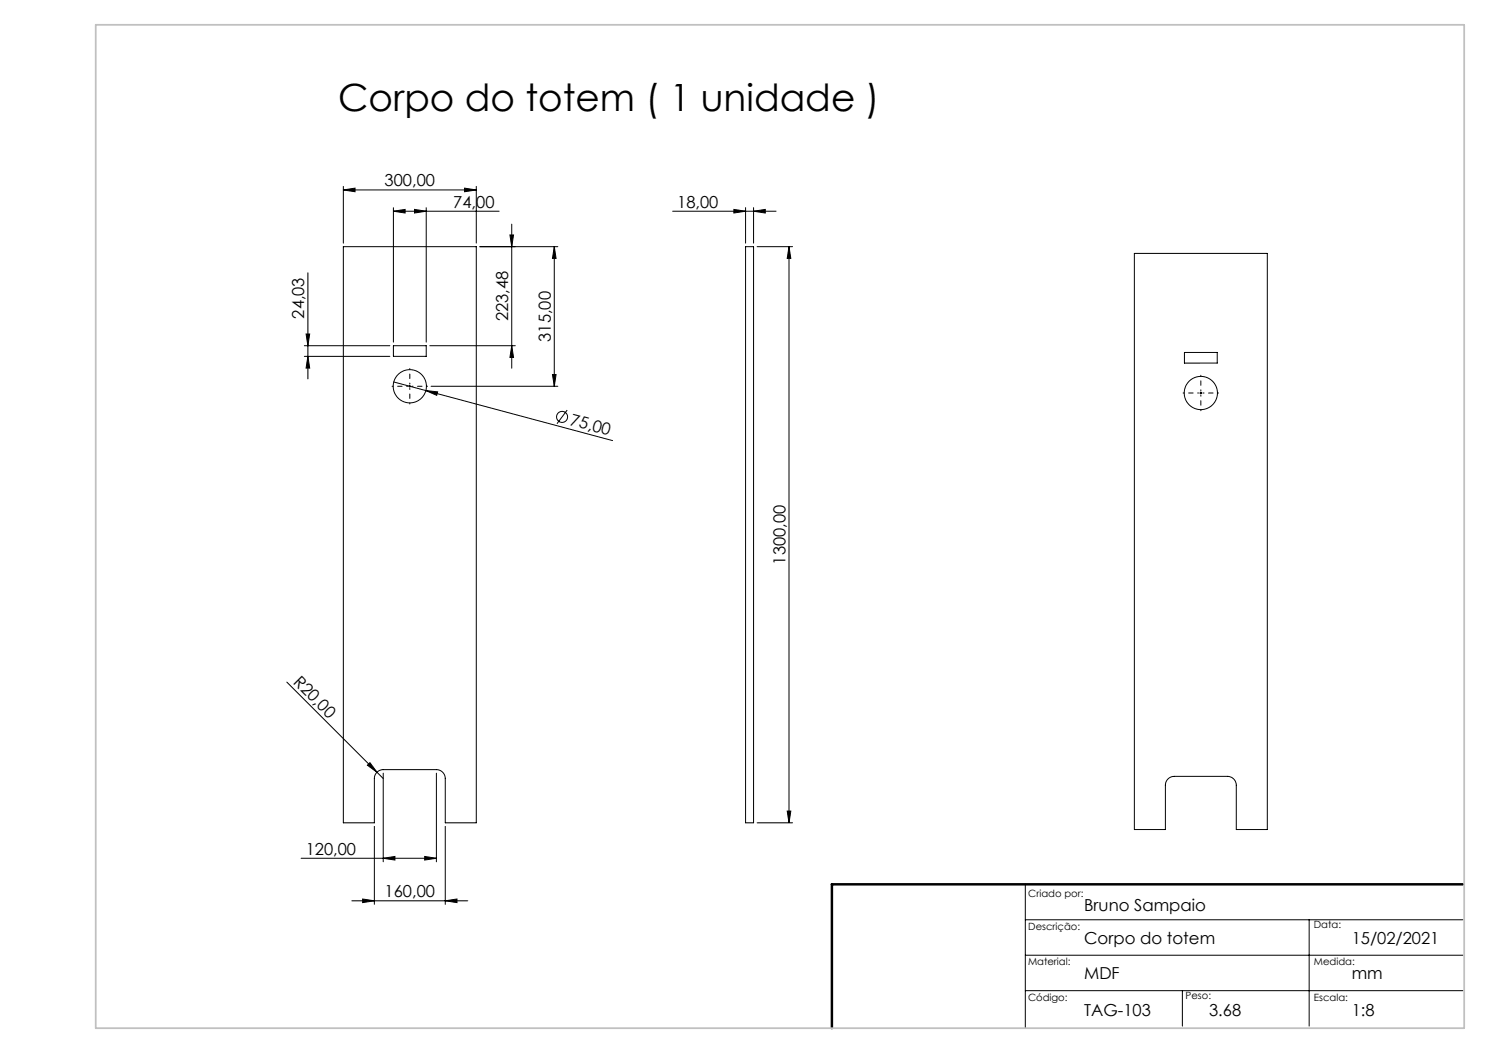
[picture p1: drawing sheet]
<svg xmlns="http://www.w3.org/2000/svg" width="420mm" height="297mm" viewBox="0 0 420 297" stroke-linecap="round" stroke-linejoin="round" font-family="sans-serif">
<g fill="none" stroke="#000" stroke-width=".28">
<path d="M96.8 53.6l3.3-.5v1zM96.8 52.6v16M96.8 53.6h37.5M111 59.6l3.3-.5v1zM111 59.6h29.8M111 58.6v37.9M116.9 59.1l3.3 .5-3.3 .5zM120.2 58.6v37.9M131 53.1l3.3 .5-3.3 .5zM134.3 52.6v16M189.7 59.6h29.2M207 59.1l3.3 .5-3.3 .5z"/>
<path d="M210.3 58.6v10M212.6 59.6l3.3-.5v1zM212.6 58.6v10M86.8 76.9v30M96.8 69.6h37.5v162.5h-8.7v-12.5a2.5 2.5 0 0 0-2.5-2.5h-15a2.5 2.5 0 0 0-2.5 2.5v12.5h-8.8zM135.3 69.6h22M143.8 66.3h1.1l-.6 3.3zM144.3 63.2v40.7M156.3 69.6l.6 3.3h-1.1zM156.3 69.6v39.3M210.3 69.6h2.3v162.5h-2.3zM213.6 69.6h10"/>
<path d="M222.6 69.6l.5 3.3h-1.1zM222.6 69.6v162.5M320 71.5h37.5v162.5h-8.8v-12.5a2.5 2.5 0 0 0-2.5-2.5h-15a2.5 2.5 0 0 0-2.5 2.5v12.5h-8.7zM85.8 97.5h24.2M86.3 94.2h1.1l-.6 3.3zM111 97.5h9.2v3h-9.2zM121.2 97.5h24.1M144.3 97.5l.6 3.3h-1.1zM334.1 99.4h9.2v3h-9.2zM85.8 100.5h24.2M86.8 100.5l.6 3.3h-1.1zM111.1 107.7l61.7 16.6"/>
<path d="M115.3 108.9h.6M115.6 108.6v.7M120.1 110.2l3.3 .3-.2 1zM121.6 108.9h35.7M155.8 105.6h1.1l-.6 3.3zM160 115.7l-2.9 3.8M338.4 110.9h.6M338.7 110.5v.7M80.9 192.4l27.2 27.2M103.6 215.8l.8-.7 1.9 2.7zM108.1 218.1v25M123.1 218.1v25"/>
<path d="M105.6 233.1v22M125.6 233.1v22M213.6 232.1h10M222 228.8h1.1l-.5 3.3zM84.9 242.1h38.2M99.2 254.1h32.7M102.3 253.6l3.3 .5-3.3 .5zM108.1 242.1l3.3-.5v1zM119.8 241.6l3.3 .5-3.3 .5zM125.6 254.1l3.3-.5v1zM289.2 259.4h123.5M289.2 249.4v40.6"/>
<path d="M369.3 259.4v30M289.2 279.4h123.5M289.2 269.4h123.5M333.5 279.4v10"/>
<circle cx="115.6" cy="108.9" r="4.7"/>
<circle cx="158.5" cy="117.6" r="1.56"/>
<circle cx="338.7" cy="110.9" r="4.7"/>
</g>
<path d="M412.7 249.4h-178v40.6" fill="none" stroke="#000" stroke-width=".7"/>
<path d="M27 7h386v283h-386z" fill="none" stroke="#c0c0c0" stroke-width=".5"/>
<path d="M115 108.9h-4.4M115.6 108.3v-4.4M115.6 109.6v4.3M116.2 108.9h4.4M338.1 110.9h-4.4M338.7 110.2v-4.3M338.7 111.5v4.4M339.3 110.9h4.4" fill="none" stroke="#000" stroke-width=".28" stroke-dasharray="15.2 1.3 1.3 1.3" stroke-dashoffset="15"/>
<g fill="#000">
<path d="M120.1 110.2l3.3 .3-.2 1zM103.6 215.8l.8-.7 1.9 2.7z"/>
<path d="M96.8 53.6l3.3-.5v1zM131 53.1l3.3 .5-3.3 .5zM111 59.6l3.3-.5v1zM116.9 59.1l3.3 .5-3.3 .5zM102.3 253.6l3.3 .5-3.3 .5zM125.6 254.1l3.3-.5v1z"/>
<path d="M143.8 66.3h1.1l-.6 3.3zM144.3 97.5l.6 3.3h-1.1zM222.6 69.6l.5 3.3h-1.1zM222 228.8h1.1l-.5 3.3z"/>
<path d="M86.8 100.5l.6 3.3h-1.1zM86.3 94.2h1.1l-.6 3.3zM155.8 105.6h1.1l-.6 3.3zM156.3 69.6l.6 3.3h-1.1z"/>
<path d="M119.8 241.6l3.3 .5-3.3 .5zM108.1 242.1l3.3-.5v1zM212.6 59.6l3.3-.5v1zM207 59.1l3.3 .5-3.3 .5z"/>
</g>
<text font-size="10.6" x="95.3" y="31.3">Corpo do totem ( 1 unidade )</text>
<g font-size="4.7">
<text x="108.5" y="52.6">300,00</text>
<text x="127.9" y="58.6">74,00</text>
<text x="191" y="58.6">18,00</text>
<text x="85.8" y="89.9" transform="rotate(-90 85.8 89.9)">24,03</text>
<text x="143.3" y="90.7" transform="rotate(-90 143.3 90.7)">223,48</text>
<text x="155.3" y="96.4" transform="rotate(-90 155.3 96.4)">315,00</text>
<text x="160.6" y="119.9" transform="rotate(15 160.6 119.9)">75,00</text>
<text x="221.5" y="159.2" transform="rotate(-90 221.5 159.2)">1300,00</text>
<text x="82.5" y="192.6" transform="rotate(45 82.5 192.6)">R20,00</text>
<text x="86.2" y="241.1">120,00</text>
<text x="108.5" y="253.1">160,00</text>
<text x="305.8" y="257">Bruno Sampaio</text>
<text x="305.8" y="266.2">Corpo do totem</text>
<text x="381.3" y="266.2">15/02/2021</text>
<text x="305.8" y="276.2">MDF</text>
<text x="381.3" y="276.2">mm</text>
<text x="305.8" y="286.5">TAG-103</text>
<text x="341.1" y="286.5">3.68</text>
<text x="381.3" y="286.5">1:8</text>
</g>
<g font-size="2.8">
<text x="290" y="253">Criado por:</text>
<text x="290" y="262.2">Descrição:</text>
<text x="370.6" y="261.8">Data:</text>
<text x="290" y="272.1">Material:</text>
<text x="370.6" y="272.1">Medida:</text>
<text x="334.4" y="281.7">Peso:</text>
<text x="290" y="282.4">Código:</text>
<text x="370.6" y="282.4">Escala:</text>
</g>
</svg>
